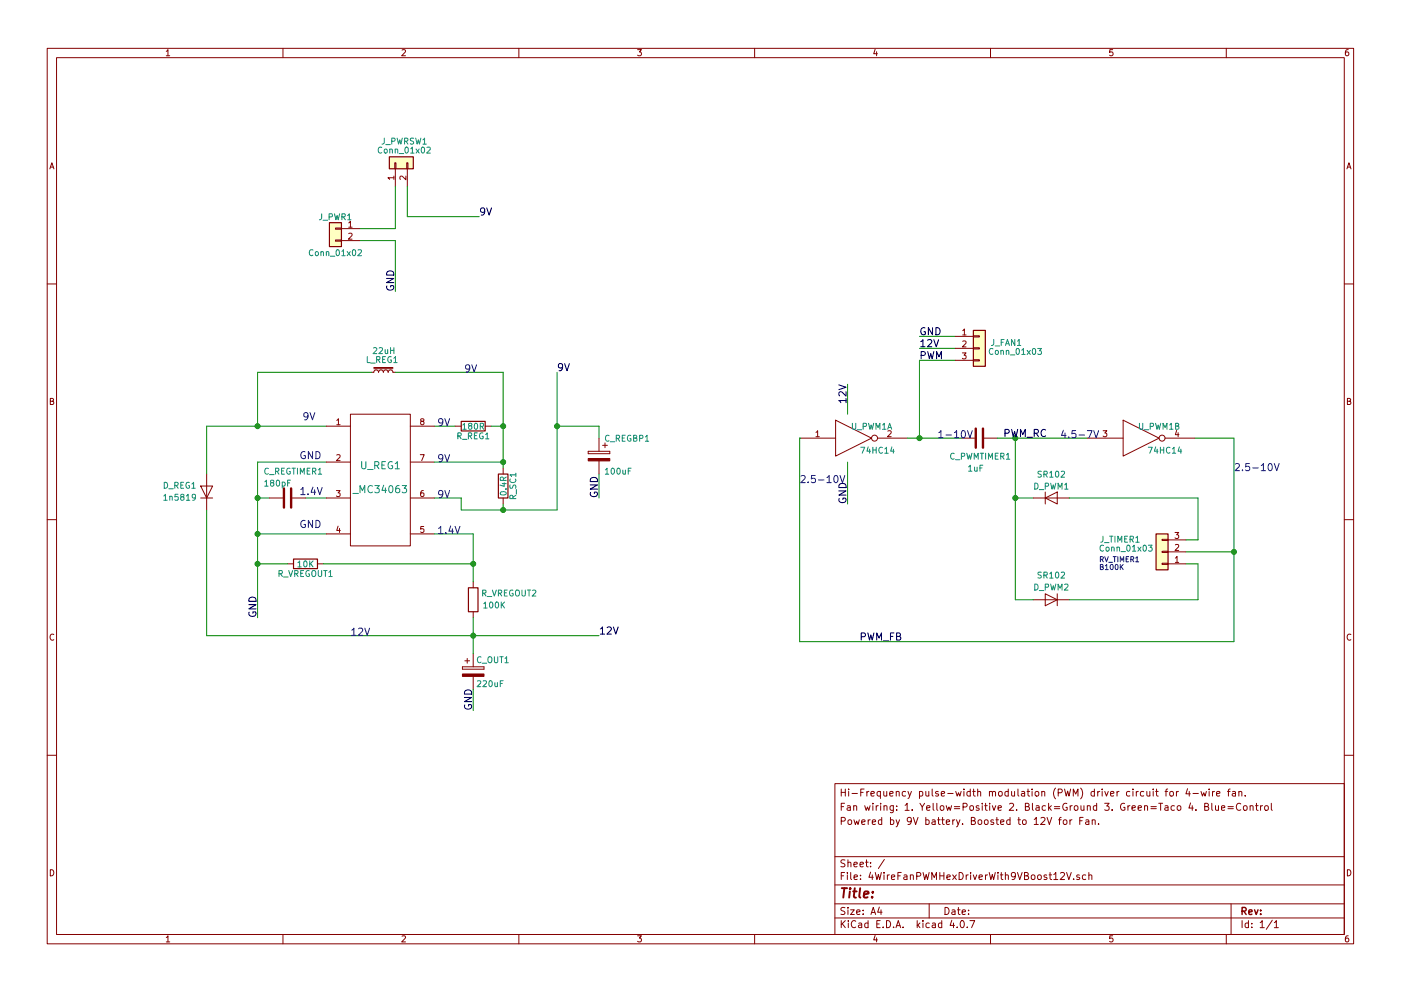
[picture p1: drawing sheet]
EESchema Schematic File Version 2
LIBS:4WireFanPWMHexDriverWith9VBoost12V-rescue
LIBS:power
LIBS:device
LIBS:switches
LIBS:relays
LIBS:motors
LIBS:transistors
LIBS:conn
LIBS:linear
LIBS:regul
LIBS:74xx
LIBS:cmos4000
LIBS:adc-dac
LIBS:memory
LIBS:xilinx
LIBS:microcontrollers
LIBS:dsp
LIBS:microchip
LIBS:analog_switches
LIBS:motorola
LIBS:texas
LIBS:intel
LIBS:audio
LIBS:interface
LIBS:digital-audio
LIBS:philips
LIBS:display
LIBS:cypress
LIBS:siliconi
LIBS:opto
LIBS:atmel
LIBS:contrib
LIBS:valves
LIBS:mc34063
LIBS:4WireFanPWMHexDriverWith9VBoost12V-cache
EELAYER 25 0
EELAYER END
$Descr A4 11693 8268
encoding utf-8
Sheet 1 1
Title ""
Date ""
Rev ""
Comp ""
Comment1 ""
Comment2 "Powered by 9V battery. Boosted to 12V for Fan."
Comment3 "Fan wiring: 1. Yellow=Positive 2. Black=Ground 3. Green=Taco 4. Blue=Control"
Comment4 "Hi-Frequency pulse-width modulation (PWM) driver circuit for 4-wire fan."
$EndDescr
$Comp
L 74HC14-RESCUE-4WireFanPWMHexDriverWith9VBoost12V U_PWM1
U 1 1
P 7125 3650
F 0 "U_PWM1" H 7275 3750 50  0000 C CNN
F 1 "74HC14" H 7325 3550 50  0000 C CNN
F 2 "Housings_DIP:DIP-14_W7.62mm_Socket" H 7125 3650 50  0001 C CNN
F 3 "" H 7125 3650 50  0001 C CNN
	1    7125 3650
	1    0    0    -1  
$EndComp
$Comp
L 74HC14-RESCUE-4WireFanPWMHexDriverWith9VBoost12V U_PWM1
U 2 1
P 9525 3650
F 0 "U_PWM1" H 9675 3750 50  0000 C CNN
F 1 "74HC14" H 9725 3550 50  0000 C CNN
F 2 "Housings_DIP:DIP-14_W7.62mm_Socket" H 9525 3650 50  0001 C CNN
F 3 "" H 9525 3650 50  0001 C CNN
	2    9525 3650
	1    0    0    -1  
$EndComp
$Comp
L C C_PWMTIMER1
U 1 1
P 8175 3650
F 0 "C_PWMTIMER1" V 8325 3400 50  0000 L CNN
F 1 "1uF" V 8425 3550 50  0000 L CNN
F 2 "Capacitors_THT:C_Rect_L7_W2.5_P5" H 8213 3500 50  0001 C CNN
F 3 "" H 8175 3650 50  0001 C CNN
	1    8175 3650
	0    1    1    0   
$EndComp
Text Label 7075 4200 1    60   ~ 0
GND
Text Label 7075 3200 3    60   ~ 0
12V
Text Label 7675 2900 0    60   ~ 0
12V
$Comp
L D D_PWM2
U 1 1
P 8775 5000
F 0 "D_PWM2" H 8775 4900 50  0000 C CNN
F 1 "SR102" H 8775 4800 50  0000 C CNN
F 2 "Diodes_THT:Diode_DO-41_SOD81_Horizontal_RM10" H 8775 5000 50  0001 C CNN
F 3 "" H 8775 5000 50  0001 C CNN
	1    8775 5000
	-1   0    0    1   
$EndComp
$Comp
L D D_PWM1
U 1 1
P 8775 4150
F 0 "D_PWM1" H 8775 4250 50  0000 C CNN
F 1 "SR102" H 8775 4350 50  0000 C CNN
F 2 "Diodes_THT:Diode_DO-41_SOD81_Horizontal_RM10" H 8775 4150 50  0001 C CNN
F 3 "" H 8775 4150 50  0001 C CNN
	1    8775 4150
	1    0    0    -1  
$EndComp
Text Label 7675 2800 0    60   ~ 0
GND
Text Label 3300 2425 1    60   ~ 0
GND
Text Label 4000 1800 0    60   ~ 0
9V
$Comp
L L_Core_Iron_Small L_REG1
U 1 1
P 3200 3100
F 0 "L_REG1" V 3300 2975 50  0000 L CNN
F 1 "22uH" V 3375 3000 50  0000 L CNN
F 2 "Inductors_THT:L_Radial_D7.5mm_P5.00mm_Fastron_07P" H 3200 3100 50  0001 C CNN
F 3 "" H 3200 3100 50  0001 C CNN
	1    3200 3100
	0    -1   -1   0   
$EndComp
Text Label 2150 5150 1    60   ~ 0
GND
$Comp
L R R_REG1
U 1 1
P 3950 3550
F 0 "R_REG1" V 4030 3550 50  0000 C CNN
F 1 "180R" V 3950 3550 50  0000 C CNN
F 2 "Resistors_THT:R_Axial_DIN0207_L6.3mm_D2.5mm_P7.62mm_Horizontal" V 3880 3550 50  0001 C CNN
F 3 "" H 3950 3550 50  0001 C CNN
	1    3950 3550
	0    1    1    0   
$EndComp
$Comp
L R R_SC1
U 1 1
P 4200 4050
F 0 "R_SC1" V 4280 4050 50  0000 C CNN
F 1 "0.4R" V 4200 4050 50  0000 C CNN
F 2 "Resistors_THT:R_Axial_DIN0207_L6.3mm_D2.5mm_P7.62mm_Horizontal" V 4130 4050 50  0001 C CNN
F 3 "" H 4200 4050 50  0001 C CNN
	1    4200 4050
	1    0    0    -1  
$EndComp
$Comp
L R R_VREGOUT2
U 1 1
P 3950 5000
F 0 "R_VREGOUT2" H 3650 4950 50  0000 C CNN
F 1 "100K" H 3775 5050 50  0000 C CNN
F 2 "Resistors_THT:R_Axial_DIN0207_L6.3mm_D2.5mm_P7.62mm_Horizontal" V 3880 5000 50  0001 C CNN
F 3 "" H 3950 5000 50  0001 C CNN
	1    3950 5000
	-1   0    0    1   
$EndComp
$Comp
L R R_VREGOUT1
U 1 1
P 2550 4700
F 0 "R_VREGOUT1" V 2630 4700 50  0000 C CNN
F 1 "10K" V 2550 4700 50  0000 C CNN
F 2 "Resistors_THT:R_Axial_DIN0207_L6.3mm_D2.5mm_P7.62mm_Horizontal" V 2480 4700 50  0001 C CNN
F 3 "" H 2550 4700 50  0001 C CNN
	1    2550 4700
	0    1    1    0   
$EndComp
$Comp
L CP C_OUT1
U 1 1
P 3950 5600
F 0 "C_OUT1" H 3975 5700 50  0000 L CNN
F 1 "220uF" H 3975 5500 50  0000 L CNN
F 2 "Capacitors_THT:CP_Radial_D5.0mm_P2.50mm" H 3988 5450 50  0001 C CNN
F 3 "" H 3950 5600 50  0001 C CNN
	1    3950 5600
	1    0    0    -1  
$EndComp
$Comp
L CP C_REGBP1
U 1 1
P 5000 3800
F 0 "C_REGBP1" H 4575 3950 50  0000 L CNN
F 1 "100uF" H 4725 3675 50  0000 L CNN
F 2 "Capacitors_THT:CP_Radial_D5.0mm_P2.50mm" H 5038 3650 50  0001 C CNN
F 3 "" H 5000 3800 50  0001 C CNN
	1    5000 3800
	-1   0    0    -1  
$EndComp
Wire Wire Line
	6675 3650 6675 3650
Wire Wire Line
	6675 3650 6675 5350
Wire Wire Line
	10300 5350 6675 5350
Wire Wire Line
	10300 3650 10300 5350
Wire Wire Line
	10300 3650 9975 3650
Wire Wire Line
	8325 3650 9075 3650
Wire Wire Line
	7575 3650 8025 3650
Wire Wire Line
	7075 3450 7075 3200
Wire Wire Line
	7075 3850 7075 4200
Connection ~ 7675 3650
Wire Wire Line
	7675 2900 7975 2900
Wire Wire Line
	10000 4150 10000 4500
Wire Wire Line
	10000 4150 8925 4150
Wire Wire Line
	10000 5000 8925 5000
Wire Wire Line
	10000 4700 10000 5000
Wire Wire Line
	8475 5000 8625 5000
Wire Wire Line
	8475 3650 8475 5000
Connection ~ 8475 3650
Wire Wire Line
	8625 4150 8475 4150
Connection ~ 8475 4150
Wire Wire Line
	9900 4600 10300 4600
Connection ~ 10300 4600
Wire Wire Line
	7975 3000 7675 3000
Wire Wire Line
	7675 3000 7675 3650
Wire Wire Line
	7975 2800 7675 2800
Wire Wire Line
	3000 1900 3300 1900
Wire Wire Line
	3000 2000 3300 2000
Wire Wire Line
	3300 2000 3300 2425
Wire Wire Line
	3400 1800 4000 1800
Wire Wire Line
	3100 3100 2150 3100
Wire Wire Line
	2150 3100 2150 3550
Wire Wire Line
	1725 3550 2725 3550
Wire Wire Line
	3300 3100 4200 3100
Wire Wire Line
	4200 3100 4200 3900
Wire Wire Line
	2725 3850 2150 3850
Wire Wire Line
	2725 4150 2550 4150
Wire Wire Line
	2250 4150 2150 4150
Wire Wire Line
	2150 4450 2725 4450
Connection ~ 2150 4150
Connection ~ 2150 4450
Wire Wire Line
	3625 3550 3800 3550
Wire Wire Line
	4200 3550 4100 3550
Wire Wire Line
	4200 3850 3625 3850
Connection ~ 4200 3550
Wire Wire Line
	3625 4450 3950 4450
Wire Wire Line
	3950 4700 2700 4700
Wire Wire Line
	3950 4450 3950 4850
Wire Wire Line
	3950 5150 3950 5450
Connection ~ 4200 3850
Wire Wire Line
	3625 4150 3850 4150
Wire Wire Line
	3850 4150 3850 4250
Wire Wire Line
	4650 4250 3850 4250
Wire Wire Line
	4200 4250 4200 4200
Connection ~ 4200 4250
Text Label 4650 3100 0    60   ~ 0
9V
Wire Wire Line
	5000 3650 5000 3550
Wire Wire Line
	5000 3550 4650 3550
Connection ~ 4650 3550
Wire Wire Line
	4650 3100 4650 4250
Wire Wire Line
	5000 3950 5000 4150
Text Label 5000 4150 1    60   ~ 0
GND
Text Label 5000 5300 0    60   ~ 0
12V
Connection ~ 3950 4700
$Comp
L D D_REG1
U 1 1
P 1725 4100
F 0 "D_REG1" V 1775 4325 50  0000 C CNN
F 1 "1n5819" V 1675 4325 50  0000 C CNN
F 2 "Diodes_THT:Diode_DO-41_SOD81_Horizontal_RM10" H 1725 4100 50  0001 C CNN
F 3 "" H 1725 4100 50  0001 C CNN
	1    1725 4100
	0    -1   -1   0   
$EndComp
Wire Wire Line
	1725 3950 1725 3550
Connection ~ 2150 3550
Wire Wire Line
	1725 4250 1725 5300
Wire Wire Line
	1725 5300 5000 5300
Wire Wire Line
	2150 3850 2150 5150
Connection ~ 3950 5300
Wire Wire Line
	2400 4700 2150 4700
Connection ~ 2150 4700
Wire Wire Line
	3950 5750 3950 5925
Text Label 3950 5925 1    60   ~ 0
GND
$Comp
L C C_REGTIMER1
U 1 1
P 2400 4150
F 0 "C_REGTIMER1" V 2175 3950 50  0000 L CNN
F 1 "180pF" V 2275 3950 50  0000 L CNN
F 2 "Capacitors_THT:C_Disc_D3.0mm_W1.6mm_P2.50mm" H 2438 4000 50  0001 C CNN
F 3 "" H 2400 4150 50  0001 C CNN
	1    2400 4150
	0    1    1    0   
$EndComp
$Comp
L Conn_01x03 J_TIMER1
U 1 1
P 9700 4600
F 0 "J_TIMER1" H 10050 4500 50  0000 C CNN
F 1 "Conn_01x03" H 10000 4575 50  0000 C CNN
F 2 "Pin_Headers:Pin_Header_Straight_1x03_Pitch2.54mm" H 9700 4600 50  0001 C CNN
F 3 "" H 9700 4600 50  0001 C CNN
	1    9700 4600
	-1   0    0    1   
$EndComp
$Comp
L Conn_01x02 J_PWRSW1
U 1 1
P 3300 1350
F 0 "J_PWRSW1" V 3475 1275 50  0000 C CNN
F 1 "Conn_01x02" V 3400 1275 50  0000 C CNN
F 2 "Pin_Headers:Pin_Header_Straight_1x02_Pitch2.54mm" H 3300 1350 50  0001 C CNN
F 3 "" H 3300 1350 50  0001 C CNN
	1    3300 1350
	0    -1   -1   0   
$EndComp
Wire Wire Line
	3300 1900 3300 1550
Wire Wire Line
	3400 1550 3400 1800
$Comp
L Conn_01x03 J_FAN1
U 1 1
P 8175 2900
F 0 "J_FAN1" H 8400 2950 50  0000 C CNN
F 1 "Conn_01x03" H 8475 2875 50  0000 C CNN
F 2 "Pin_Headers:Pin_Header_Straight_1x03_Pitch2.54mm" H 8175 2900 50  0001 C CNN
F 3 "" H 8175 2900 50  0001 C CNN
	1    8175 2900
	1    0    0    -1  
$EndComp
Wire Wire Line
	9900 4700 10000 4700
Wire Wire Line
	10000 4500 9900 4500
Text Notes 9175 4750 0    43   ~ 0
RV_TIMER1\nB100K\n
Text Label 7675 3000 0    60   ~ 0
PWM
Text Label 7175 5350 0    60   ~ 0
PWM_FB
Text Label 8375 3650 0    60   ~ 0
PWM_RC
$Comp
L _MC34063 U_REG1
U 1 1
P 3175 4000
F 0 "U_REG1" H 3175 4125 60  0000 C CNN
F 1 "_MC34063" H 3175 3925 60  0000 C CNN
F 2 "Housings_DIP:DIP-8_W7.62mm_Socket_LongPads" H 2975 4000 60  0001 C CNN
F 3 "" H 2975 4000 60  0001 C CNN
	1    3175 4000
	1    0    0    -1  
$EndComp
$Comp
L Conn_01x02 J_PWR1
U 1 1
P 2800 1900
F 0 "J_PWR1" H 2800 2000 50  0000 C CNN
F 1 "Conn_01x02" H 2800 1700 50  0000 C CNN
F 2 "Pin_Headers:Pin_Header_Straight_1x02_Pitch2.54mm" H 2800 1900 50  0001 C CNN
F 3 "" H 2800 1900 50  0001 C CNN
	1    2800 1900
	-1   0    0    -1  
$EndComp
Text Notes 2525 3500 0    60   ~ 0
9V
Text Notes 2500 4125 0    60   ~ 0
1.4V
Text Notes 2500 3825 0    60   ~ 0
GND
Text Notes 2500 4400 0    60   ~ 0
GND
Text Notes 2925 5300 0    60   ~ 0
12V
Text Notes 3650 4450 0    60   ~ 0
1.4V
Text Notes 3650 4150 0    60   ~ 0
9V
Text Notes 3650 3850 0    60   ~ 0
9V
Text Notes 3650 3550 0    60   ~ 0
9V
Text Notes 3875 3100 0    60   ~ 0
9V
Text Notes 6675 4025 0    60   ~ 0
2.5-10V
Text Notes 10300 3925 0    60   ~ 0
2.5-10V
Text Notes 7825 3650 0    60   ~ 0
1-10V
Text Notes 8850 3650 0    60   ~ 0
4.5-7V
$EndSCHEMATC
